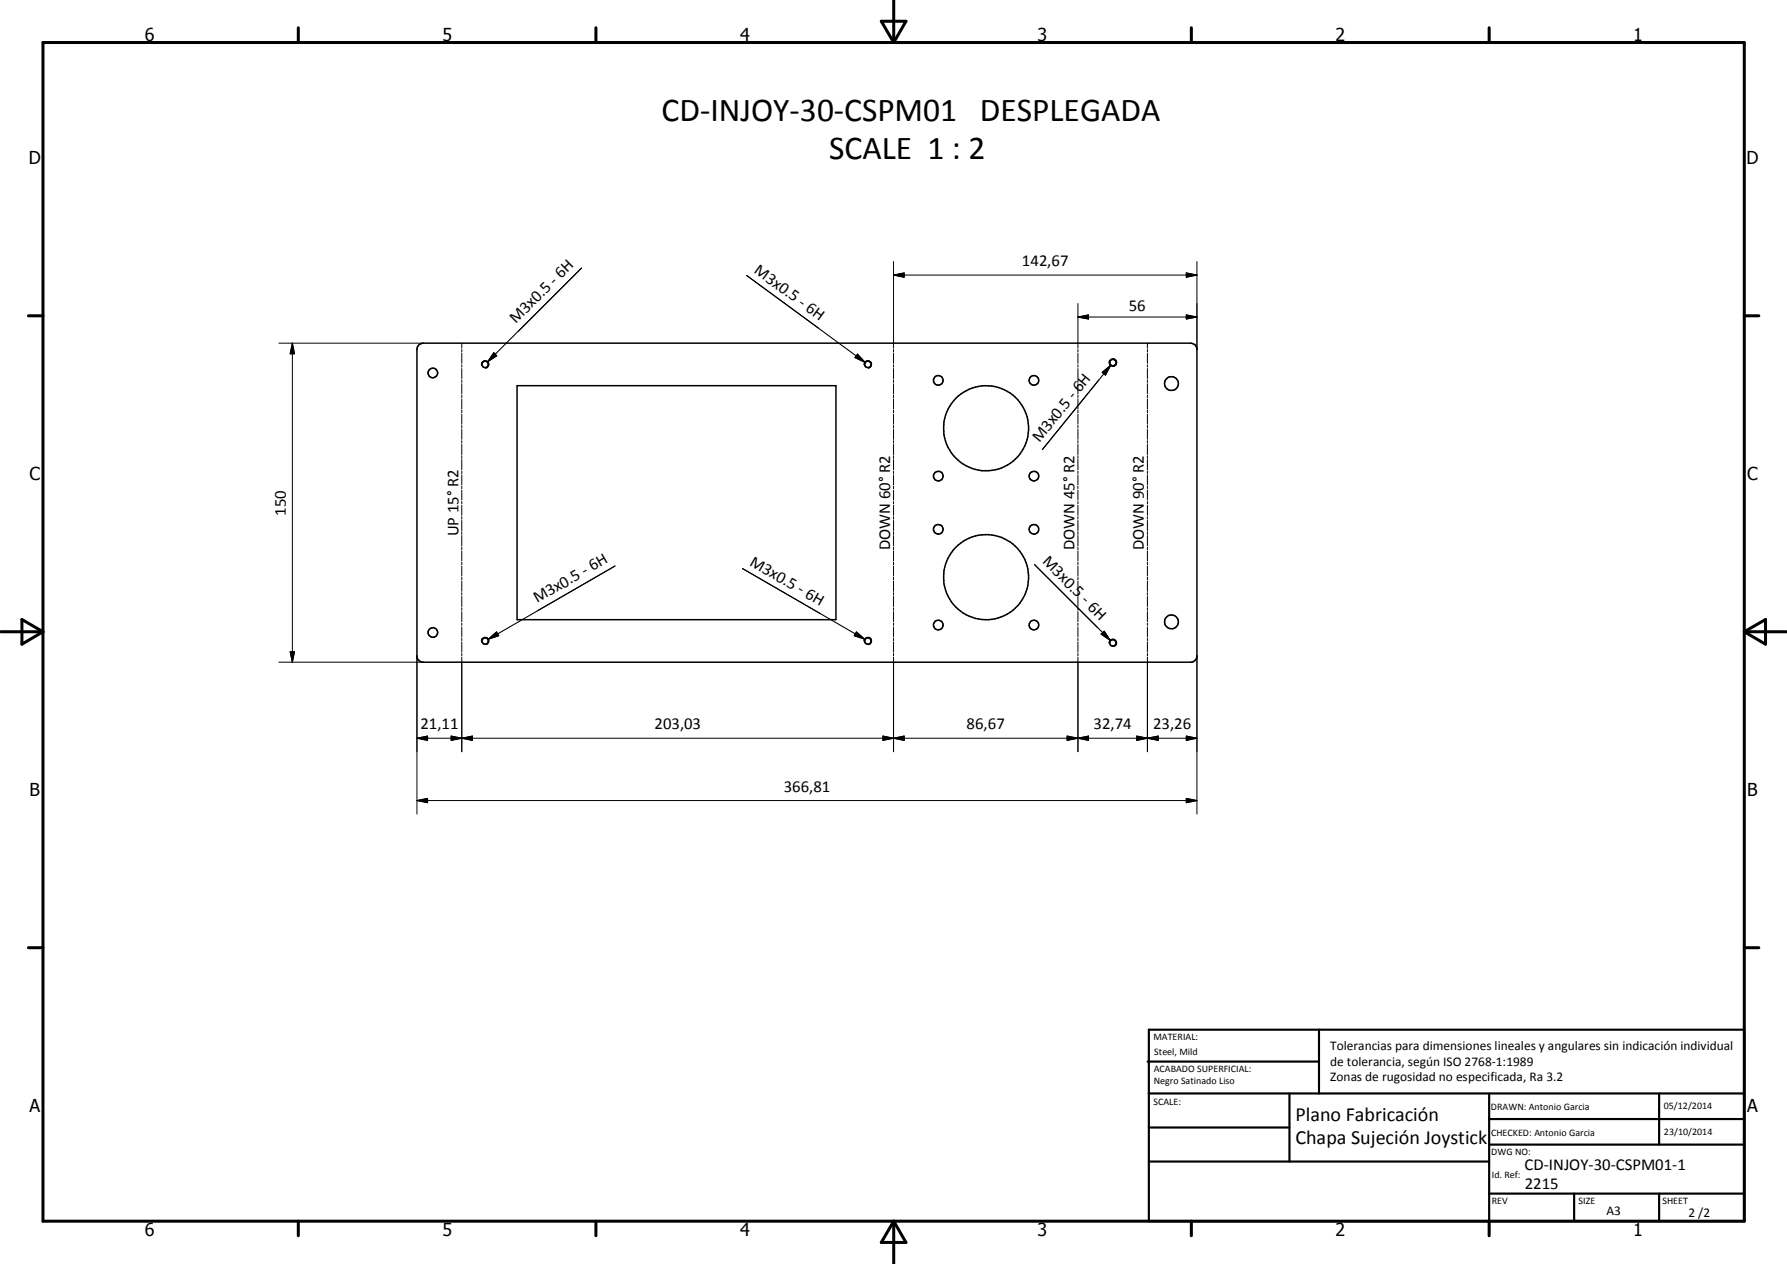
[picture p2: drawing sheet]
<svg xmlns="http://www.w3.org/2000/svg" width="420mm" height="297mm" viewBox="0 0 420 297" stroke-linecap="round" stroke-linejoin="round" font-family="sans-serif">
<g fill="none" stroke="#000" stroke-width=".35">
<path d="M98.5 81.1l1-.5h180.4l.6 .2a1.34 1.34 0 0 1 .9 1.4v71.9a1.51 1.51 0 0 1-1.2 1.5l-181.2-.1a1.49 1.49 0 0 1-1-1.4v-71.9l.1-.6zM121.6 90.6h74.9v55h-74.9z"/>
<circle cx="101.8" cy="87.6" r="1.12"/>
<circle cx="114.1" cy="85.6" r=".76"/>
<circle cx="204.1" cy="85.7" r=".75"/>
<circle cx="220.6" cy="89.4" r="1.14"/>
<circle cx="243.1" cy="89.4" r="1.13"/>
<circle cx="261.6" cy="85.2" r=".74"/>
<circle cx="275.4" cy="90.1" r="1.64"/>
<circle cx="220.6" cy="111.9" r="1.13"/>
<circle cx="231.8" cy="100.6" r="10"/>
<circle cx="243.1" cy="111.9" r="1.12"/>
<circle cx="220.6" cy="124.4" r="1.13"/>
<circle cx="231.8" cy="135.6" r="10"/>
<circle cx="243.1" cy="124.4" r="1.11"/>
<circle cx="101.8" cy="148.6" r="1.14"/>
<circle cx="114" cy="150.6" r=".77"/>
<circle cx="204.1" cy="150.6" r=".75"/>
<circle cx="220.6" cy="146.9" r="1.14"/>
<circle cx="243.1" cy="146.9" r="1.12"/>
<circle cx="261.7" cy="151.1" r=".74"/>
<circle cx="275.4" cy="146.2" r="1.63"/>
</g>
<g fill="none" stroke="#000" stroke-width=".25">
<path d="M121.9 77.9l14.8-14.9-22 22M192.5 77.1l-17-12.4 27.9 20.4M113.2 85.8a.88 .88 0 0 1 .7-1 .88 .88 0 0 1 1 .7 .88 .88 0 0 1-.7 1M116.1 82.9l.7 .7-2.1 1.4zM201.6 83.2l1.8 1.9-2.4-1.1zM203.2 85.8a.88 .88 0 0 1 .7-1 .88 .88 0 0 1 1 .7 .88 .88 0 0 1-.7 1M259.2 87.5l1.9-1.6-1.2 2.2zM261.1 85.9l-16 19.7M261.9 84.3l.2 .1a.88 .88 0 0 1 .1 1.5M262.2 85.9l-.2 .1M262.5 84.8a.89 .89 0 0 0-1.3-.4 .89 .89 0 0 0-.3 1.3 .89 .89 0 0 0 1.3 .2M262.5 85.6l-.3 .3"/>
<path d="M262.5 84.9v.2M262.5 85.3v.2M174.6 133.6l28.7 16.6M113.2 150.8a.89 .89 0 0 1 .7-1.1 .89 .89 0 0 1 1 .8 .89 .89 0 0 1-.7 1M114.8 150.2l1.9-1.7 .6 .9zM126.4 143.5l18.2-10.5-29.8 17.2M201.4 148.5l1.9 1.7-2.4-.8zM203.2 150.8a.89 .89 0 0 1 .7-1 .89 .89 0 0 1 1 .7 .89 .89 0 0 1-.7 1M258.1 147.5l-14.9-14.8 17.8 17.8M258.9 149l.7-.7 1.4 2.2zM260.8 151.2a.87 .87 0 0 1 .7-1 .87 .87 0 0 1 1 .7 .87 .87 0 0 1-.7 1"/>
</g>
<g fill="none" stroke="#000" stroke-width=".24">
<path d="M210.1 64.6l2.5-.5v1.1zM210.1 61.5v20.3M210.1 64.6h71.3M253.4 74.5l2.5-.5v1zM253.4 71.3v10.5M253.4 74.5h28M278.9 74l2.5 .5-2.5 .5zM278.9 64.1l2.5 .5-2.5 .6zM281.4 61.5v20.7M65.6 80.6h33.9M68.7 80.6l.5 2.5h-1zM68.7 80.6v75"/>
<path d="M108.6 80.6v1.2M108.6 82.1v.6M108.6 83v2.4M108.6 85.7v.6M108.6 86.6v2.4M108.6 89.3v.6M108.6 90.2v2.3M108.6 92.8v.6M108.6 93.7v2.4M108.6 96.4v.6M108.6 97.3v2.4M108.6 100v.6"/>
<path d="M210.1 82.1v.6M210.1 83v2.4M210.1 85.7v.6M210.1 86.6v2.4M210.1 89.3v.6M210.1 90.2v2.3M210.1 92.8v.6M210.1 93.7v2.4M210.1 96.4v.6M210.1 97.3v2.4M210.1 100v.6M253.4 82.1v.6"/>
<path d="M253.4 83v2.4M253.4 85.7v.6M253.4 86.6v2.4M253.4 89.3v.6M253.4 90.2v2.3M253.4 92.8v.6M253.4 93.7v2.4M253.4 96.4v.6M253.4 97.3v2.4M253.4 100v.6M269.8 80.6v1.2M269.8 82.1v.6"/>
<path d="M269.8 83v2.4M269.8 85.7v.6M269.8 86.6v2.4M269.8 89.3v.6M269.8 90.2v2.3M269.8 92.8v.6M269.8 93.7v2.4M269.8 96.4v.6M269.8 97.3v2.4M269.8 100v.6M108.6 100.9v2.4M108.6 103.5v.6"/>
<path d="M108.6 104.4v2.4M108.6 107.1v.6M108.6 108v2.4M108.6 110.7v.6M108.6 111.6v2.4M108.6 114.3v.6M108.6 115.2v2.3M108.6 117.9v.5M108.6 118.7v2.4M210.1 100.9v2.4M210.1 103.5v.6M210.1 104.4v2.4"/>
<path d="M210.1 107.1v.6M210.1 108v2.4M210.1 110.7v.6M210.1 111.6v2.4M210.1 114.3v.6M210.1 115.2v2.3M210.1 117.9v.5M210.1 118.7v2.4M253.4 100.9v2.4M253.4 103.5v.6M253.4 104.4v2.4M253.4 107.1v.6"/>
<path d="M253.4 108v2.4M253.4 110.7v.6M253.4 111.6v2.4M253.4 114.3v.6M253.4 115.2v2.3M253.4 117.9v.5M253.4 118.7v2.4M269.8 100.9v2.4M269.8 103.5v.6M269.8 104.4v2.4M269.8 107.1v.6M269.8 108v2.4"/>
<path d="M269.8 110.7v.6M269.8 111.6v2.4M269.8 114.3v.6M269.8 115.2v2.3M269.8 117.9v.5M269.8 118.7v2.4M108.6 121.4v.6M108.6 122.3v2.4M108.6 125v.6M108.6 125.9v2.4M108.6 128.6v.6M108.6 129.5v2.3"/>
<path d="M108.6 132.1v.6M108.6 133v2.4M108.6 135.7v.6M108.6 136.6v2.4M108.6 139.3v.6M210.1 121.4v.6M210.1 122.3v2.4M210.1 125v.6M210.1 125.9v2.4M210.1 128.6v.6M210.1 129.5v2.3M210.1 132.1v.6"/>
<path d="M210.1 133v2.4M210.1 135.7v.6M210.1 136.6v2.4M210.1 139.3v.6M253.4 121.4v.6M253.4 122.3v2.4M253.4 125v.6M253.4 125.9v2.4M253.4 128.6v.6M253.4 129.5v2.3M253.4 132.1v.6M253.4 133v2.4"/>
<path d="M253.4 135.7v.6M253.4 136.6v2.4M253.4 139.3v.6M269.8 121.4v.6M269.8 122.3v2.4M269.8 125v.6M269.8 125.9v2.4M269.8 128.6v.6M269.8 129.5v2.3M269.8 132.1v.6M269.8 133v2.4M269.8 135.7v.6"/>
<path d="M269.8 136.6v2.4M269.8 139.3v.6M65.6 155.6h33.9M68.2 153.2h1l-.5 2.4zM98 154.1v37.2M108.6 140.2v2.3M108.6 142.8v.6M108.6 143.7v2.4M108.6 146.4v.6M108.6 147.3v2.4M108.6 150v.6M108.6 150.9v2.3"/>
<path d="M108.6 153.5v.6M108.6 154.4v22.3M210.1 140.2v2.3M210.1 142.8v.6M210.1 143.7v2.4M210.1 146.4v.6M210.1 147.3v2.4M210.1 150v.6M210.1 150.9v2.3M210.1 153.5v.6M210.1 154.4v22.3M253.4 140.2v2.3"/>
<path d="M253.4 142.8v.6M253.4 143.7v2.4M253.4 146.4v.6M253.4 147.3v2.4M253.4 150v.6M253.4 150.9v2.3M253.4 153.5v.6M253.4 154.4v22.3M269.8 140.2v2.3M269.8 142.8v.6M269.8 143.7v2.4M269.8 146.4v.6"/>
<path d="M269.8 147.3v2.4M269.8 150v.6M269.8 150.9v2.3M269.8 153.5v.6M269.8 154.4v22.3M281.4 154.1v37.2M98 173.5l2.5-.5v1zM98 173.5h183.4M106.1 173l2.5 .5-2.5 .5zM106.1 173l5 1v-1l-5 1zM108.6 173.5l2.5-.5v1zM207.6 173l2.5 .5-2.5 .5z"/>
<path d="M207.6 173l5 1v-1l-5 1zM210.1 173.5l2.5-.5v1zM250.9 173l2.5 .5-2.5 .5zM253.4 173.5l2.5-.5v1zM267.3 173l2.5 .5-2.5 .5zM269.8 173.5l2.5-.5v1zM278.9 173l2.5 .5-2.5 .5zM98 188.1l2.5-.5v1zM98 188.1h183.4M278.9 187.6l2.5 .5-2.5 .5z"/>
</g>
<g fill="none" stroke="#000" stroke-width=".71">
<path d="M10.1 10h400v277h-400zM70.1 6.5v3.5M140.1 6.5v3.5M207.2 5h5.8l-2.9 5zM210.1 0v10M280.1 6.5v3.5M350.1 6.5v3.5M6.7 74.2h3.4M410.1 74.2h3.4M.2 148.5h9.9M5.2 145.6l4.9 2.9-4.9 2.9zM410.1 148.5h10"/>
<path d="M410.1 148.5l5-2.9v5.8zM6.7 222.7h3.4M410.1 222.7h3.4M70.1 287v3.4M140.1 287v3.4M210.1 287v10M210.1 287l2.9 5h-5.8zM280.1 287v3.4M350.1 287v3.4"/>
</g>
<g fill="none" stroke="#000" stroke-width=".51">
<path d="M269.8 249.5h40.3M270.1 242h140v45h-140zM270.1 257h140M303.2 257v16M310.1 242v15M350.1 257v30M390.1 257v12M270.1 265h33.1M270.1 273h80M350.1 269h60M350.1 263h60M350.1 280.5h60"/>
<path d="M370.1 280.5v6.5M390.1 280.5v6.5"/>
</g>
<g fill="#000">
<path d="M210.1 64.6l2.5-.5v1.1zM253.4 74.5l2.5-.5v1zM278.9 74l2.5 .5-2.5 .5zM278.9 64.1l2.5 .5-2.5 .6zM68.7 80.6l.5 2.5h-1zM116.1 82.9l.7 .7-2.1 1.4zM201.6 83.2l1.8 1.9-2.4-1.1zM259.2 87.5l1.9-1.6-1.2 2.2zM68.2 153.2h1l-.5 2.4zM114.8 150.2l1.9-1.7 .6 .9zM201.4 148.5l1.9 1.7-2.4-.8zM258.9 149l.7-.7 1.4 2.2z"/>
<path d="M98 173.5l2.5-.5v1zM106.1 173l2.5 .5-2.5 .5zM108.6 173.5l2.5-.5v1zM207.6 173l2.5 .5-2.5 .5zM210.1 173.5l2.5-.5v1zM250.9 173l2.5 .5-2.5 .5zM253.4 173.5l2.5-.5v1zM267.3 173l2.5 .5-2.5 .5zM269.8 173.5l2.5-.5v1zM278.9 173l2.5 .5-2.5 .5zM98 188.1l2.5-.5v1zM278.9 187.6l2.5 .5-2.5 .5z"/>
</g>
<g font-size="7.9">
<text x="155.6" y="28.4">CD-INJOY-30-CSPM01 DESPLEGADA</text>
<text x="195" y="37.4">SCALE 1 : 2</text>
</g>
<g font-size="4.7">
<text x="304.6" y="263.5">Plano Fabricación</text>
<text x="304.6" y="268.9">Chapa Sujeción Joystick</text>
</g>
<g font-size="4.2">
<text x="34" y="9.6">6</text>
<text x="104" y="9.6">5</text>
<text x="174" y="9.6">4</text>
<text x="244" y="9.6">3</text>
<text x="314" y="9.6">2</text>
<text x="384" y="9.6">1</text>
<text x="6.8" y="38.7">D</text>
<text x="410.6" y="38.7">D</text>
<text x="7" y="112.9">C</text>
<text x="410.8" y="112.9">C</text>
<text x="7" y="187.1">B</text>
<text x="410.8" y="187.1">B</text>
<text x="7" y="261.4">A</text>
<text x="410.8" y="261.4">A</text>
<text x="34" y="290.4">6</text>
<text x="104" y="290.4">5</text>
<text x="174" y="290.4">4</text>
<text x="244" y="290.4">3</text>
<text x="314" y="290.4">2</text>
<text x="384" y="290.4">1</text>
</g>
<g font-size="3.9">
<text x="177.1" y="64" transform="rotate(36 177.1 64)">M3x0.5 - 6H</text>
<text x="240.3" y="62.6">142,67</text>
<text x="121.3" y="76.2" transform="rotate(-45 121.3 76.2)">M3x0.5 - 6H</text>
<text x="265.4" y="73">56</text>
<text x="244.4" y="104.1" transform="rotate(-51 244.4 104.1)">M3x0.5 - 6H</text>
<text x="67.2" y="121.2" transform="rotate(-90 67.2 121.2)">150</text>
<text x="107.8" y="126.1" transform="rotate(-90 107.8 126.1)">UP 15° R2</text>
<text x="209.3" y="129.3" transform="rotate(-90 209.3 129.3)">DOWN 60° R2</text>
<text x="252.6" y="129.3" transform="rotate(-90 252.6 129.3)">DOWN 45° R2</text>
<text x="269" y="129.3" transform="rotate(-90 269 129.3)">DOWN 90° R2</text>
<text x="176.1" y="132.7" transform="rotate(30 176.1 132.7)">M3x0.5 - 6H</text>
<text x="244.9" y="132.1" transform="rotate(45 244.9 132.1)">M3x0.5 - 6H</text>
<text x="126.3" y="141.8" transform="rotate(-30 126.3 141.8)">M3x0.5 - 6H</text>
<text x="98.9" y="171.4">21,11</text>
<text x="153.9" y="171.4">203,03</text>
<text x="227.3" y="171.4">86,67</text>
<text x="257.1" y="171.4">32,74</text>
<text x="271.1" y="171.4">23,26</text>
<text x="184.3" y="186.1">366,81</text>
<text x="358.5" y="275">CD-INJOY-30-CSPM01-1</text>
<text x="358.5" y="279.4">2215</text>
</g>
<g font-size="3.1">
<text x="312.7" y="246.8">Tolerancias para dimensiones lineales y angulares sin indicación individual</text>
<text x="312.7" y="250.4">de tolerancia, según ISO 2768-1:1989</text>
<text x="312.7" y="254">Zonas de rugosidad no especificada, Ra 3.2</text>
<text x="377.7" y="285.6">A3</text>
<text x="397" y="285.9">2 /2</text>
</g>
<g font-size="2.4">
<text x="271.2" y="244.4">MATERIAL:</text>
<text x="271.3" y="252">ACABADO SUPERFICIAL:</text>
<text x="271.4" y="247.9">Steel, Mild</text>
<text x="271.3" y="254.6">Negro Satinado Liso</text>
<text x="271.2" y="259.7">SCALE:</text>
<text x="350.6" y="260.9">DRAWN: Antonio Garcia</text>
<text x="391.2" y="260.6">05/12/2014</text>
<text x="350.6" y="267">CHECKED: Antonio Garcia</text>
<text x="391.2" y="266.7">23/10/2014</text>
<text x="350.6" y="271.4">DWG NO:</text>
<text x="350.8" y="276.9">Id. Ref:</text>
<text x="350.8" y="282.8">REV</text>
<text x="371.2" y="282.9">SIZE</text>
<text x="390.9" y="282.9">SHEET</text>
</g>
</svg>
